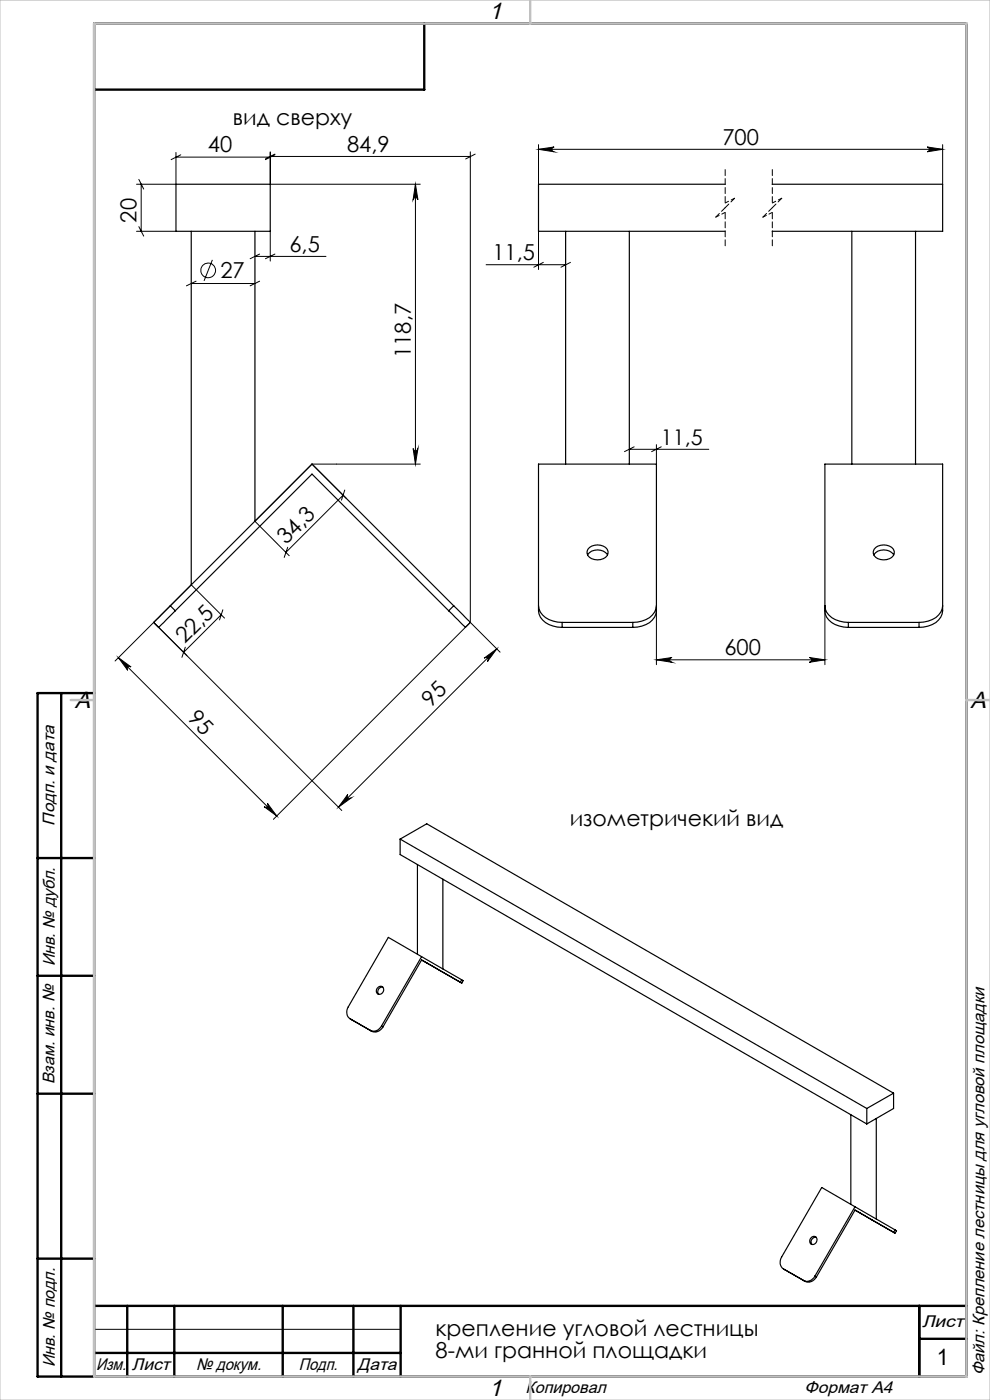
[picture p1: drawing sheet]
<svg xmlns="http://www.w3.org/2000/svg" width="210mm" height="297mm" viewBox="0 0 210 297" stroke-linecap="round" stroke-linejoin="round" font-family="sans-serif">
<g fill="none" stroke="#000" stroke-width=".21">
<path d="M29.5 38.1l1 2M30 39.1v10M37.3 32.3v6.8h-8.3M37.3 33.3h20M38.3 32.8l-2 1.1M57.3 32.2v6.9h31.8M57.3 33.2h42.5M58.3 32.8l-2 1.1M58.3 32.7l-2 1M88.1 39.1l.6 3.3a.51 .51 0 0 0-.6-.5 .51 .51 0 0 0-.5 .5zM88.1 39.1v59.4M99.8 32.2v99.8"/>
<path d="M100.8 32.7l-2 1M114.2 30.7v8.4M114.2 31.7h85.8M114.2 31.7l3.3-.5a.51 .51 0 0 0-.4 .5 .51 .51 0 0 0 .4 .5zM196.7 31.2l3.3 .5-3.3 .5a.51 .51 0 0 0 .4-.5 .51 .51 0 0 0-.4-.5zM200 30.7v8.4M29 49.1h8.3M29.5 48.1l1 2M41.6 59.7l-2.1 .9M45 55.1l-1.7 4.5M54.1 54.4h15M55.1 53.9l-2 1"/>
<path d="M55.1 59.7l-2 .9M57.3 49.1v6.3M58.3 53.9l-2 1M103.1 56.2h16.9M114.2 49.1v8.1M115.3 55.7l-2.1 1M121 55.7l-2 1M40.6 60.1h13.5M66.2 98.5l-12.1 12.1 7.2 7.3M66.2 98.5h22.9M66.2 98.5l7.3 7.3M87.6 95.1a.51 .51 0 0 0 .5 .5 .51 .51 0 0 0 .6-.5l-.6 3.4z"/>
<path d="M133.5 95.3h16.9M134.5 94.8l-2 1M139.2 94.3v4.2M140.3 94.8l-2.1 1M61 116.1l-.7 2.1M72.8 105.1l-12.2 12.1M73.1 104l-.7 2.1M25.1 139.5l33.6 33.6M25.1 139.5l2.7 2a.5 .5 0 0 0-.7 0 .5 .5 0 0 0 0 .7zM39.3 137.3l-.7 2.1M39.7 139.1l-7.1-7.1 39.9 39.9M46.9 130.4l-8 8"/>
<path d="M47.3 129.4l-.7 2.1M47.6 131.1l-7-7-16.2 16.1M99.8 132l-41.8 41.8M99.8 132l6.3 6.4M102.7 139.6l2.7-1.9-2 2.6a.5 .5 0 0 0 0-.7 .5 .5 0 0 0-.7 0zM105.4 137.7l-33.6 33.5M139.2 140l3.4-.5a.51 .51 0 0 0-.5 .5 .51 .51 0 0 0 .5 .5zM139.2 128.5v12.5M139.2 140h35.8M171.7 139.5l3.3 .5-3.3 .5a.51 .51 0 0 0 .4-.5 .51 .51 0 0 0-.4-.5zM175 128.5v12.5M56 171.1a.5 .5 0 0 0 .7 0 .5 .5 0 0 0 0-.7l2 2.7z"/>
<path d="M73.8 168.6a.51 .51 0 0 0 0 .7 .51 .51 0 0 0 .7 0l-2.7 1.9zM20 282h65"/>
<circle cx="44.2" cy="57.4" r="1.56"/>
</g>
<path d="M153.8 35.9v7.2M163.8 35.9v7.2M153.8 45.1v7.1M163.8 45.1v7.1" fill="none" stroke="#000" stroke-width=".21" stroke-dasharray="1.3 .6" stroke-dashoffset="-.1"/>
<path d="M151.8 46.1l2-1M153.8 43.1l2-1M161.8 46.1l2-1M163.8 43.1l2-1" fill="none" stroke="#000" stroke-width=".21" stroke-dasharray="1.3 .6" stroke-dashoffset=".5"/>
<path d="M153.8 44.1l-2 2M155.8 42.1l-2 2M163.8 44.1l-2 2M165.8 42.1l-2 2" fill="none" stroke="#000" stroke-width=".21" stroke-dasharray="1.3 .6" stroke-dashoffset=".2"/>
<g fill="none" stroke="#000" stroke-width=".25">
<path d="M37.3 39.1h20v10h-20zM153.8 39.1h-39.6v10h39.6M163.8 39.1h36.2v10h-36.2M40.6 49.1v75M54.1 49.1v61.5M120 49.1v49.4M133.5 49.1v49.4M180.7 49.1v49.4M194.2 49.1v49.4M124.6 117.7a2.65 2.65 0 0 1 4.3 0M125.1 116.1a2.84 2.84 0 0 1 3.7 .4 1.52 1.52 0 0 1-1.4 2.2 2.29 2.29 0 0 1-2.9-1.3l.2-.9zM185.3 117.7a2.65 2.65 0 0 1 4.3 0"/>
<path d="M185.8 116.1a2.84 2.84 0 0 1 3.7 .4 1.52 1.52 0 0 1-1.4 2.2 2.29 2.29 0 0 1-2.9-1.3l.2-.9zM36.1 128.5l-3.5 3.5 1.1 1.1 3.5-3.5M36.1 128.5l1.1 1.1M36.1 128.5l30.1-30 30 30M37.2 129.6l29-29 29 29M96.2 128.5l3.6 3.5-1.1 1.1-3.5-3.5M96.2 128.5l-1 1.1M114.2 128.5a3.8 3.8 0 0 0 3.1 3.3l1.9 .2M119.2 133.1a5 5 0 0 1-4.9-2.9l-.1-31.7h25v31.1a4.1 4.1 0 0 1-4 3.4l-1 .1M119.2 132h15M119.2 133.1h15M119.2 132v1.1"/>
<path d="M134.2 132v1.1M139.2 128.5a4.1 4.1 0 0 1-4 3.5h-1M175 128.5a3.7 3.7 0 0 0 3 3.3l2 .2M180 133.1a5 5 0 0 1-5-2.9v-31.7h25v31.1a4.1 4.1 0 0 1-4.1 3.4l-1 .1M180 132h14.9M180 133.1h14.9M180 132v1.1M194.9 132v1.1M200 128.5a4.1 4.1 0 0 1-4.1 3.5h-1M20 147v145M84.9 178v3.3l99 57.1M84.9 178l99 57.2"/>
<path d="M84.9 178l5.6-3.2 99 57.1M88.5 183.4v19M93.9 186.5v19.1M74.3 216.1l4.5 2.7M74.3 216.1l.3 .2M80 209.6a.78 .78 0 0 1 1.3-.1 .78 .78 0 0 1-.3 1.2 .74 .74 0 0 1-1.1 0 .74 .74 0 0 1 .1-1.1zM80.9 217.7a1.81 1.81 0 0 1-2.4 .9l.3 .2M80.9 217.7l.3 .1M81.2 209.4a.96 .96 0 0 0-.9 .5 .96 .96 0 0 0 0 1M81.2 217.8a1.86 1.86 0 0 1-2.4 1M89.4 203.7l3.6 2M89.4 202.9l-8.5 14.8"/>
<path d="M89.4 203.7l8.2 4.7M89.4 203.7l-8.2 14.1M97.2 208.1l.8 .5-.4-.2M97.9 207.9l-15.5-9-8.5 14.7a1.86 1.86 0 0 0 .4 2.5M97.9 207.9l.3 .1-.2 .6M97.9 207.9l-.3 .5M180.5 236.5v19M183.9 235.2v3.2M185.9 237.3v21.3M189.5 231.9l-5.6 3.3M189.5 231.9v3.3l-5.6 3.2M181.4 256.7l8.5 4.9-.4-.2"/>
<path d="M181.4 256l-8.5 14.7M181.4 256.7l8.1 4.7M181.4 256.7l-8.2 14.2M166.2 269.2l4.5 2.6M166.2 269.2l.3 .2M172.1 262.5a.75 .75 0 0 1 1.1 .1 .75 .75 0 0 1-.1 1 .76 .76 0 0 1-1.1 .3 .76 .76 0 0 1 0-1.2zM172.9 270.7a1.84 1.84 0 0 1-2.4 .9l.2 .2M172.9 270.7l.3 .2M173.1 262.5a.98 .98 0 0 0-.9 .4 .98 .98 0 0 0 0 1.1M173.2 270.9a1.86 1.86 0 0 1-2.5 .9M189.9 260.9l-15.6-9-8.5 14.8a1.81 1.81 0 0 0 .4 2.5M189.9 260.9l.3 .2-.3 .5"/>
<path d="M189.9 260.9l-.4 .5"/>
</g>
<g fill="none" stroke="#000" stroke-width=".5">
<path d="M90 5v14h-70M13 147v145M20 147h-12v145h197v-287h-185v287M8 182h12M8 207h12M8 232h12M8 267h12M20 277h185M27 277v15M37 277v15M60 277v15M75 277v15"/>
<path d="M85 277v15M195 277v15M20 287h65M195 284h10"/>
</g>
<path d="M0 0h210v297h-210z" fill="none" stroke="#c0c0c0" stroke-width=".21"/>
<path d="M20 5h185v287h-185zM112.5 0v5M15 148.5h5M205 148.5h5M112.5 292v5" fill="none" stroke="#c0c0c0" stroke-width=".5"/>
<g fill="#000">
<path d="M114.2 31.7l3.3-.5a.51 .51 0 0 0-.4 .5 .51 .51 0 0 0 .4 .5zM196.7 31.2l3.3 .5-3.3 .5a.51 .51 0 0 0 .4-.5 .51 .51 0 0 0-.4-.5z"/>
<path d="M88.1 39.1l.6 3.3a.51 .51 0 0 0-.6-.5 .51 .51 0 0 0-.5 .5zM87.6 95.1a.51 .51 0 0 0 .5 .5 .51 .51 0 0 0 .6-.5l-.6 3.4z"/>
<path d="M139.2 140l3.4-.5a.51 .51 0 0 0-.5 .5 .51 .51 0 0 0 .5 .5zM171.7 139.5l3.3 .5-3.3 .5a.51 .51 0 0 0 .4-.5 .51 .51 0 0 0-.4-.5z"/>
<path d="M102.7 139.6l2.7-1.9-2 2.6a.5 .5 0 0 0 0-.7 .5 .5 0 0 0-.7 0zM73.8 168.6a.51 .51 0 0 0 0 .7 .51 .51 0 0 0 .7 0l-2.7 1.9z"/>
<path d="M56 171.1a.5 .5 0 0 0 .7 0 .5 .5 0 0 0 0-.7l2 2.7zM25.1 139.5l2.7 2a.5 .5 0 0 0-.7 0 .5 .5 0 0 0 0 .7z"/>
</g>
<g font-size="5">
<text x="103.7" y="4.1">1</text>
<text x="15.9" y="150.1">A</text>
<text x="205.9" y="150.1">A</text>
<text x="103.7" y="296.1">1</text>
</g>
<text font-size="4.8" x="198.8" y="289.6">1</text>
<g font-size="4.7">
<text x="49.4" y="26.5">вид сверху</text>
<text x="44.1" y="32.3">40</text>
<text x="73.6" y="32.2">84,9</text>
<text x="153.2" y="30.7">700</text>
<text x="29" y="47.2" transform="rotate(-90 29 47.2)">20</text>
<text x="61.4" y="53.4">6,5</text>
<text x="46.7" y="59.1">27</text>
<text x="104.4" y="55.1">11,5</text>
<text x="87.1" y="75.9" transform="rotate(-90 87.1 75.9)">118,7</text>
<text x="60.7" y="115.7" transform="rotate(-45 60.7 115.7)">34,3</text>
<text x="39.2" y="136.7" transform="rotate(-45 39.2 136.7)">22,5</text>
<text x="153.7" y="139">600</text>
<text x="39.6" y="152.5" transform="rotate(45 39.6 152.5)">95</text>
<text x="91.4" y="150.2" transform="rotate(-45 91.4 150.2)">95</text>
<text x="120.8" y="175.2">изометричекий вид</text>
<text x="92.4" y="283.5">крепление угловой лестницы</text>
<text x="92.4" y="288">8-ми гранной площадки</text>
</g>
<text font-size="4.6" x="140.2" y="94.3">11,5</text>
<g font-size="3.6">
<text x="11.6" y="175.1" transform="rotate(-90 11.6 175.1)">Подп. и дата</text>
<text x="11.6" y="205" transform="rotate(-90 11.6 205)">Инв. № дубл.</text>
<text x="11.6" y="230" transform="rotate(-90 11.6 230)">Взам. инв. №</text>
<text x="195.6" y="281.6">Лист</text>
<text x="11.6" y="290" transform="rotate(-90 11.6 290)">Инв. № подл.</text>
<text x="20.4" y="290.6">Изм.</text>
<text x="28" y="290.6">Лист</text>
<text x="41.6" y="290.6">№ докум.</text>
<text x="63.4" y="290.6">Подп.</text>
<text x="75.9" y="290.6">Дата</text>
<text x="208.8" y="291.8" transform="rotate(-90 208.8 291.8)">Файл: Крепление лестницы для угловой площадки</text>
<text x="111.5" y="295.6">Копировал</text>
<text x="170.7" y="295.6">Формат А4</text>
</g>
</svg>
